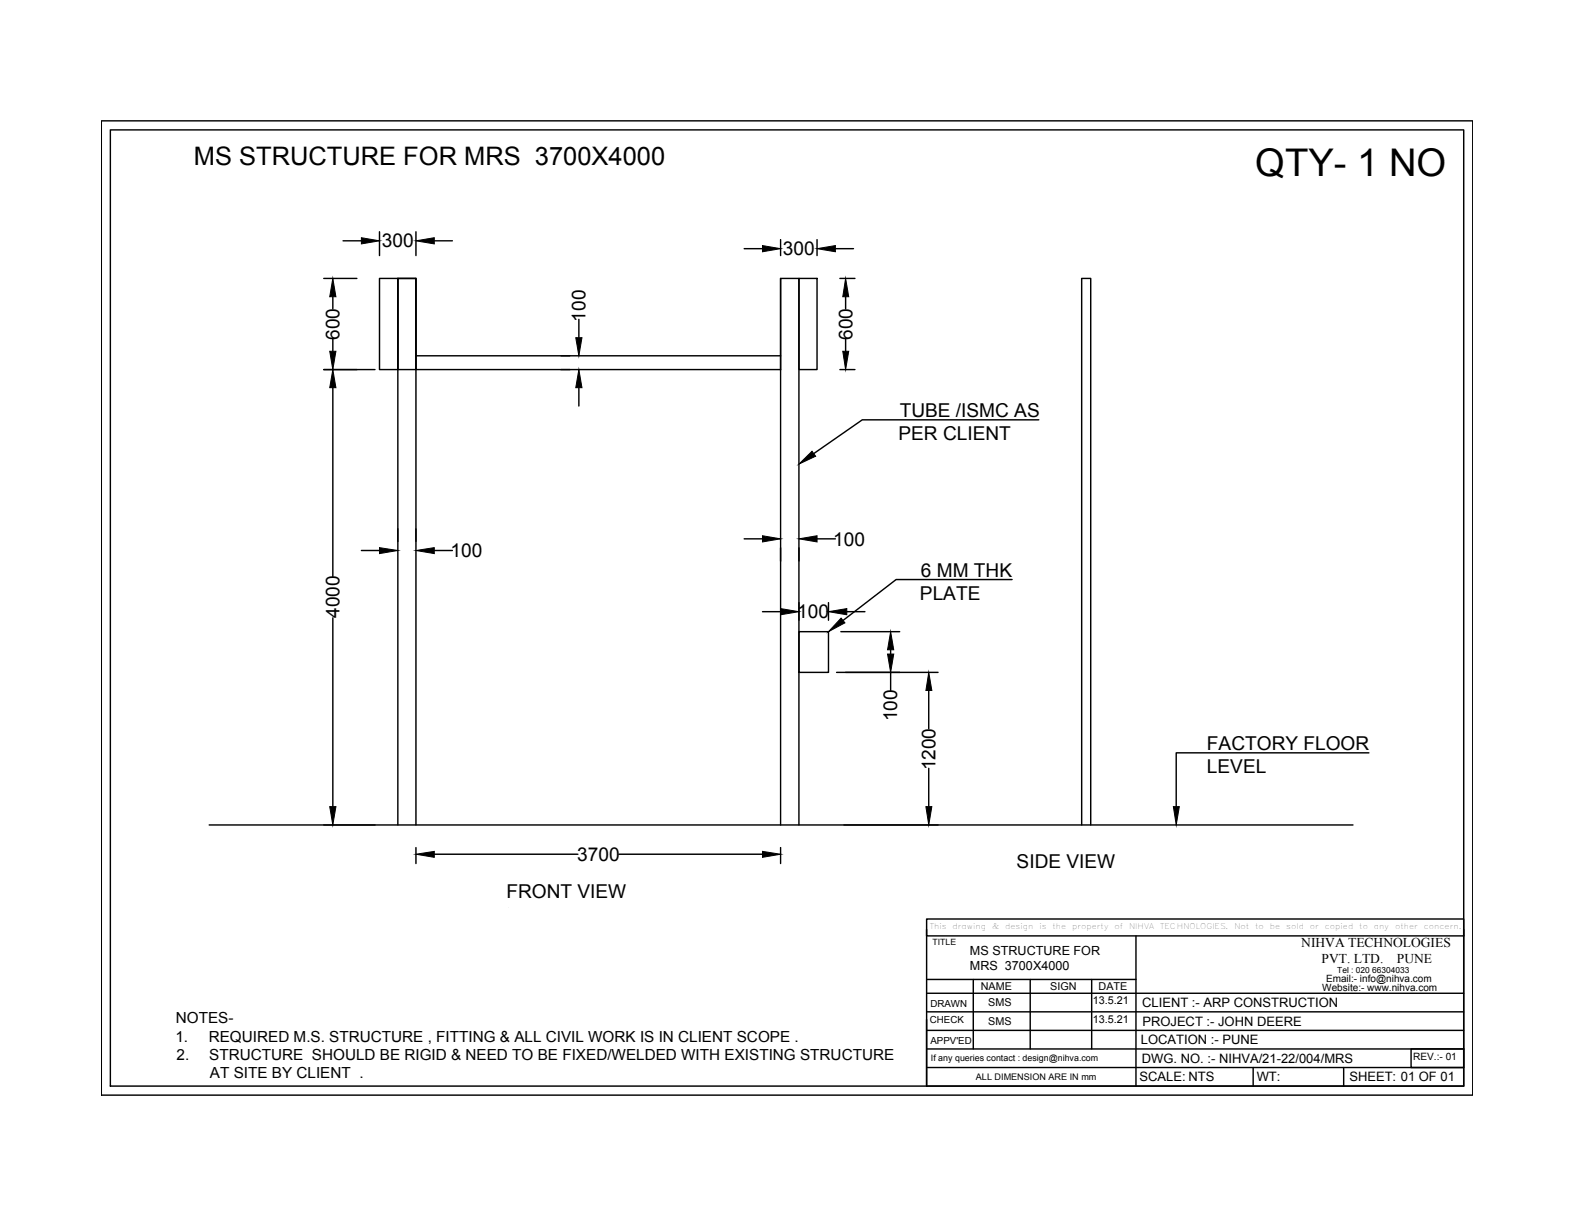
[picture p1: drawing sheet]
<svg xmlns="http://www.w3.org/2000/svg" width="279mm" height="216mm" viewBox="0 0 279 216" stroke-linecap="round" stroke-linejoin="round" font-family="sans-serif">
<!-- layer: 0 -->
<g fill="none" stroke="#000" stroke-width=".25">
<path d="M18 21.5h243.8v173.3h-243.8zM19.6 23.1h240.6v170.1h-240.6zM57.5 49.5h5.9M59.2 52.8v2.1M61 42.8h3.2M67.5 49.5h3.2v16.2h-3.2zM67.5 41.2v4.3M70.7 49.5h3.2v16.2h-3.2zM73.9 49.5v16.2h64.8v-16.2M73.9 41.2v4.3M77.2 42.8h3.2M102.9 56.8v3.3"/>
<path d="M132.3 44.2h3.2M138.7 42.6v2.9M142 49.5h3.2v16.2h-3.2zM145.2 42.6v2.9M148.5 44.2h3.2M149.3 49.5h2.6M150.3 52.8v2.1M57.5 65.7h9.1M59.2 60.3v2.2M59.2 68.9v33.6M73.9 63.3h64.8M99.7 65.7h1.6"/>
<path d="M102.9 68.9v3.3M149.3 65.7h2.6M150.3 60.3v2.2M184.6 74.7h-31.3l-8.7 6M64.2 97.9h3.3M70.7 94.1v2.2M73.9 94.1v2.2M77.2 97.9h3.2M132.3 95.8h3.2M138.7 97.4v2.4M142 97.4v2.4M145.2 95.8h3.3"/>
<path d="M59.2 109.9v33.6M135.5 108.8h3.2M142 112.3h5.2v7.3h-5.2zM142 107.2v3.1M147.2 107.2v3.1M148.7 119.6h18M149.5 112.3h10.4M150.5 108.8h3.2M158.3 115.6v.7M158.3 119.6v3.2M179.9 103.1h-20.6l-9.5 7.2M165.1 122.8v6.8"/>
<path d="M165.1 136.6v6.9M243.3 133.9h-34.2v9.6M37.2 146.7h203.3M70.7 146.7v-97.2h3.2v97.2M73.9 150.7v2.9M77.2 151.9h25.5M110 151.9h25.5M138.7 146.7v-97.2h3.3v97.2M138.7 150.7v2.9M192.2 146.7v-97.2h1.7v97.2M164.7 163.4h95.5v3h-95.5zM164.7 179.9h95.5"/>
<path d="M164.7 176.6h95.5M164.7 165.3v27.9M164.7 174.2h37.2M173 174.2v12.3M183.1 174.2v12.3M194 174.2v12.3M201.9 166.4v26.8M260.2 165.3v27.9h-95.5M164.7 181.3v11.9M164.7 186.5h95.5M164.7 183.2h95.5M164.7 189.9h95.5"/>
<path d="M222.7 189.9v3.3M238.8 189.9v3.3M250.8 186.5h9.4v3.4h-9.4z"/>
</g>
<g fill="#000" stroke="#000" stroke-width=".18">
<path d="M59.2 49.5l.5 3.3h-1.1zM64.2 42.3l3.3 .5-3.3 .6zM73.9 42.8l3.3-.5v1.1zM135.5 43.7l3.2 .5-3.2 .6zM145.2 44.2l3.3-.5v1.1zM150.3 49.5l.5 3.3h-1zM59.2 65.7l.5 3.2h-1.1zM58.6 62.5h1.1l-.5 3.2zM102.9 65.7l.5 3.2h-1.1zM102.3 60.1h1.1l-.5 3.2zM149.8 62.5h1l-.5 3.2zM67.5 97.4l3.2 .5-3.2 .6z"/>
<path d="M73.9 97.9l3.3-.5v1.1zM135.5 95.3l3.2 .5-3.2 .6zM142 82.5l2.3-2.3 .7 .9zM142 95.8l3.2-.5v1.1zM138.7 108.2l3.3 .6-3.3 .5zM149.5 109.9l.7 .9-3 1.5zM147.2 108.8l3.3-.6v1.1zM158.3 112.3l.5 3.3h-1.1zM157.7 116.3h1.1l-.5 3.3zM165.1 119.6l.5 3.2h-1zM58.6 143.5h1.1l-.5 3.2zM73.9 151.9l3.3-.5v1.1z"/>
<path d="M135.5 151.4l3.2 .5-3.2 .6zM164.6 143.5h1l-.5 3.2zM208.5 143.5h1.1l-.5 3.2z"/>
</g>
<text font-size="6.8" x="223.1" y="31.3">QTY- 1 NO</text>
<text font-size="4.5" x="34.5" y="29.4">MS STRUCTURE FOR MRS 3700X4000</text>
<g font-size="3.4">
<text x="67.9" y="44">300</text>
<text x="139.2" y="45.4">300</text>
<text x="104.1" y="57.2" transform="rotate(-90 104.1 57.2)">100</text>
<text x="60.3" y="60.4" transform="rotate(-90 60.3 60.4)">600</text>
<text x="151.5" y="60.4" transform="rotate(-90 151.5 60.4)">600</text>
<text x="159.9" y="74.2">TUBE /ISMC AS</text>
<text x="159.7" y="78.3">PER CLIENT</text>
<text x="80.1" y="99.1">100</text>
<text x="148.1" y="97">100</text>
<text x="163.5" y="106.7">PLATE</text>
<text x="163.7" y="102.6">6 MM THK</text>
<text x="60.3" y="109.9" transform="rotate(-90 60.3 109.9)">4000</text>
<text x="141.7" y="110">100</text>
<text x="159.5" y="128.3" transform="rotate(-90 159.5 128.3)">100</text>
<text x="166.3" y="137" transform="rotate(-90 166.3 137)">1200</text>
<text x="214.5" y="133.5">FACTORY FLOOR</text>
<text x="214.5" y="137.5">LEVEL</text>
<text x="102.6" y="153.1">3700</text>
<text x="180.7" y="154.4">SIDE VIEW</text>
<text x="90" y="159.6">FRONT VIEW</text>
</g>
<g font-size="2.7">
<text x="31.2" y="185.2">1.</text>
<text x="31.3" y="181.9">NOTES-</text>
<text x="37.1" y="185.2">REQUIRED M.S. STRUCTURE , FITTING &amp; ALL CIVIL WORK IS IN CLIENT SCOPE .</text>
<text x="31.4" y="188.5">2.</text>
<text x="37.2" y="188.5">STRUCTURE SHOULD BE RIGID &amp; NEED TO BE FIXED/WELDED WITH EXISTING STRUCTURE</text>
<text x="37.3" y="191.8">AT SITE BY CLIENT .</text>
</g>
<g font-size="2.4">
<text x="231.3" y="168.5">NIHVA TECHNOLOGIES</text>
<text x="234.9" y="171.2">PVT. LTD.</text>
<text x="248.3" y="171.2">PUNE</text>
</g>
<g font-size="2.3">
<text x="203" y="179.1">CLIENT :- ARP CONSTRUCTION</text>
<text x="202.8" y="185.7">LOCATION :- PUNE</text>
<text x="203" y="182.4">PROJECT :- JOHN DEERE</text>
<text x="203" y="189">DWG. NO. :- NIHVA/21-22/004/MRS</text>
<text x="202.5" y="192.3">SCALE: NTS</text>
<text x="223.4" y="192.3">WT:</text>
<text x="239.8" y="192.3">SHEET: 01 OF 01</text>
</g>
<g font-size="2.2">
<text x="172.4" y="169.8">MS STRUCTURE FOR</text>
<text x="172.4" y="172.5">MRS 3700X4000</text>
</g>
<g font-size="1.9">
<text x="174.3" y="176">NAME</text>
<text x="175.7" y="179">SMS</text>
<text x="186.7" y="176">SIGN</text>
<text x="194.2" y="178.6">13.5.21</text>
<text x="195.3" y="176">DATE</text>
<text x="175.7" y="182.3">SMS</text>
<text x="194.2" y="181.9">13.5.21</text>
</g>
<g font-size="1.8">
<text x="235" y="176.2">Website:- www.nihva.com</text>
<text x="235.7" y="174.7">Email:- info@nihva.com</text>
<text x="251.2" y="188.5">REV.:- 01</text>
</g>
<g font-size="1.7">
<text x="165.4" y="179">DRAWN</text>
<text x="165.3" y="181.9">CHECK</text>
<text x="165.4" y="185.6">APPV'ED</text>
</g>
<g font-size="1.6">
<text x="165.5" y="188.8">If any queries contact : design@nihva.com</text>
<text x="173.5" y="192">ALL DIMENSION ARE IN mm</text>
</g>
<g font-size="1.5">
<text x="165.7" y="168.1">TITLE</text>
<text x="237.7" y="173">Tel : 020 66304033</text>
</g>
<g font-size="1.4">
<text x="165.2" y="165.3">This</text>
<text x="169.3" y="165.3">drawing</text>
<text x="176.3" y="165.3">&amp;</text>
<text x="178.7" y="165.3">design</text>
<text x="184.7" y="165.3">is</text>
<text x="187" y="165.3">the</text>
<text x="190.6" y="165.3">property</text>
<text x="198.1" y="165.3">of</text>
<text x="200.7" y="165.3">NIHVA</text>
<text x="206.2" y="165.3">TECHNOLOGIES.</text>
<text x="219.4" y="165.3">Not</text>
<text x="223.1" y="165.3">to</text>
<text x="225.7" y="165.3">be</text>
<text x="228.6" y="165.3">sold</text>
<text x="232.8" y="165.3">or</text>
<text x="235.5" y="165.3">copied</text>
<text x="241.6" y="165.3">to</text>
<text x="244.2" y="165.3">any</text>
<text x="247.9" y="165.3">other</text>
<text x="253.1" y="165.3">concern.</text>
</g>
</svg>
